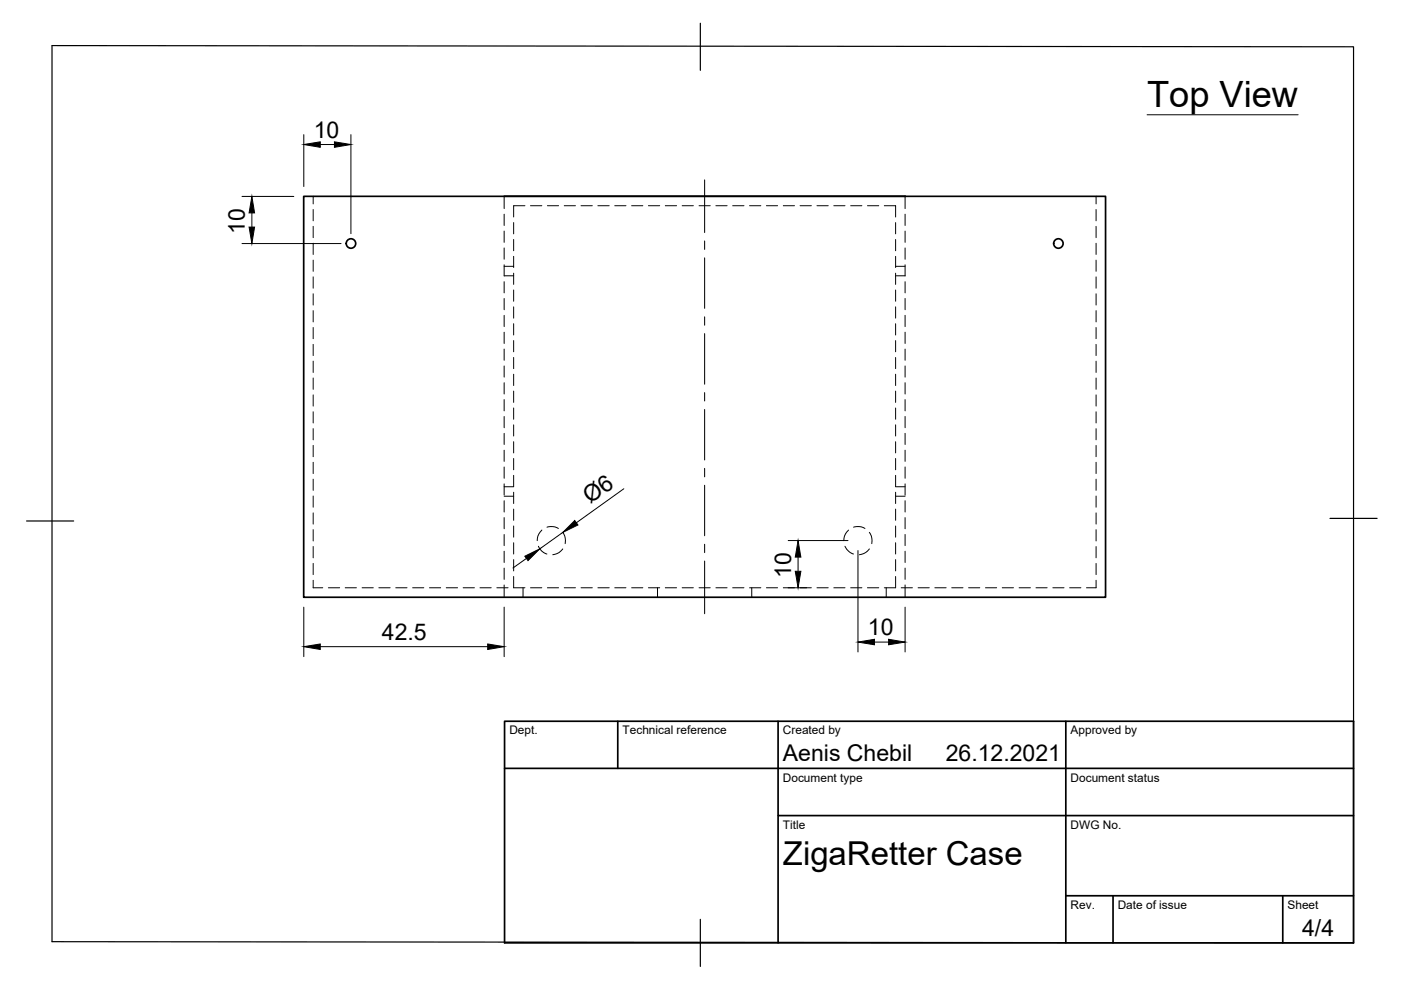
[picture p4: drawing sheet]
<svg xmlns="http://www.w3.org/2000/svg" width="297mm" height="210mm" viewBox="0 0 297 210" stroke-linecap="round" stroke-linejoin="round" font-family="sans-serif">
<!-- layer: Verdeckt -->
<g fill="none" stroke="#000" stroke-width=".21">
<path d="M66.4 41.6v1.6M66.4 44.4v2.4M66.4 48v2.4M66.4 51.6v2.3M66.4 55.2v2.3M66.4 58.7v2.4M106.9 41.6v2.6M106.9 45.4v2.4M106.9 49v2.4M106.9 52.6v2.4M106.9 56.1v2.4M106.9 59.7v2.4"/>
<path d="M106.9 56.5h2M106.9 58.5h2M108.9 47.2v2.4M108.9 50.8v2.4M108.9 54.3v2.4M108.9 57.9v2.4M111.3 43.6h-2.4v2.4M112.5 43.6h2.4M116.1 43.6h2.3M119.6 43.6h2.4M123.2 43.6h2.4M126.8 43.6h2.4"/>
<path d="M130.3 43.6h2.4M133.9 43.6h2.4M137.5 43.6h2.4M141.1 43.6h2.3M144.6 43.6h2.4M148.2 43.6h2.4M151.8 43.6h2.4M155.3 43.6h2.4M158.9 43.6h2.4M162.5 43.6h2.4M166.1 43.6h2.3M169.6 43.6h2.4"/>
<path d="M173.2 43.6h2.4M176.8 43.6h2.4M180.4 43.6h2.3M183.9 43.6h2.4M187.5 43.6h2.4v2.4M189.9 47.2v2.4M189.9 50.8v2.4M189.9 54.3v2.4M189.9 57.9v2.4M189.9 56.5h2M189.9 58.5h2M191.9 41.6v2.6"/>
<path d="M191.9 45.4v2.4M191.9 49v2.4M191.9 52.6v2.4M191.9 56.1v2.4M191.9 59.7v2.4M232.4 41.6v1.6M232.4 44.4v2.4M232.4 48v2.4M232.4 51.6v2.3M232.4 55.2v2.3M232.4 58.7v2.4M66.4 62.3v2.4"/>
<path d="M66.4 65.9v2.4M66.4 69.4v2.4M66.4 73v2.4M66.4 76.6v2.4M106.9 63.3v2.4M106.9 66.9v2.4M106.9 70.4v2.4M106.9 74v2.4M106.9 77.6v2.4M108.9 61.5v2.4M108.9 65.1v2.4M108.9 68.6v2.4"/>
<path d="M108.9 72.2v2.4M108.9 75.8v2.4M108.9 79.3v2.4M189.9 61.5v2.4M189.9 65.1v2.4M189.9 68.6v2.4M189.9 72.2v2.4M189.9 75.8v2.4M189.9 79.3v2.4M191.9 63.3v2.4M191.9 66.9v2.4M191.9 70.4v2.4"/>
<path d="M191.9 74v2.4M191.9 77.6v2.4M232.4 62.3v2.4M232.4 65.9v2.4M232.4 69.4v2.4M232.4 73v2.4M232.4 76.6v2.4M66.4 80.2v2.3M66.4 83.7v2.4M66.4 87.3v2.4M66.4 90.9v2.4M66.4 94.4v2.4"/>
<path d="M66.4 98v2.4M106.9 81.1v2.4M106.9 84.7v2.4M106.9 88.3v2.4M106.9 91.9v2.3M106.9 95.5v2.3M106.9 99v2.4M108.9 82.9v2.4M108.9 86.5v2.4M108.9 90.1v2.3M108.9 93.7v2.3M108.9 97.2v2.4"/>
<path d="M189.9 82.9v2.4M189.9 86.5v2.4M189.9 90.1v2.3M189.9 93.7v2.3M189.9 97.2v2.4M191.9 81.1v2.4M191.9 84.7v2.4M191.9 88.3v2.4M191.9 91.9v2.3M191.9 95.5v2.3M191.9 99v2.4M232.4 80.2v2.3"/>
<path d="M232.4 83.7v2.4M232.4 87.3v2.4M232.4 90.9v2.4M232.4 94.4v2.4M232.4 98v2.4M66.4 101.6v2.4M66.4 105.2v2.3M66.4 108.7v2.4M66.4 112.3v2.4M66.4 115.9v2.4M66.4 119.5v2.3M106.9 102.6v2.4"/>
<path d="M106.9 106.2v2.4M106.9 109.7v2.4M106.9 113.3v2.4M106.9 116.9v2.4M106.9 105.2h2M108.9 100.8v2.4h-2M108.9 104.4v2.4M108.9 107.9v2.4M108.9 111.5v2.4M108.9 115.1v2.4M108.9 118.7v2.3M114.2 115.8l.1 .2a2.84 2.84 0 0 0 1.7 1.5"/>
<path d="M114.9 112.4a2.97 2.97 0 0 0-1 2.2M116 111.8l1.1-.2 1.3 .4M119.3 112.9a3 3 0 0 1 .5 2.4M119.3 116.4v.1a2.89 2.89 0 0 1-2.1 1.1M179.2 115.8l.7 1 1.1 .7M179.9 112.4a2.87 2.87 0 0 0-1 2.2M181 111.8l1.1-.2 1.3 .4M184.3 112.9a3 3 0 0 1 .5 2.4M184.3 116.4v.1a2.89 2.89 0 0 1-2.1 1.1M189.9 100.8v2.4h2M189.9 104.4v2.4M189.9 107.9v2.4"/>
<path d="M189.9 111.5v2.4M189.9 115.1v2.4M189.9 118.7v2.3M189.9 105.2h2M191.9 102.6v2.4M191.9 106.2v2.4M191.9 109.7v2.4M191.9 113.3v2.4M191.9 116.9v2.4M232.4 101.6v2.4M232.4 105.2v2.3M232.4 108.7v2.4"/>
<path d="M232.4 112.3v2.4M232.4 115.9v2.4M232.4 119.5v2.3M66.4 123v1.6h2M69.6 124.6h2.4M73.2 124.6h2.4M76.8 124.6h2.3M80.3 124.6h2.4M83.9 124.6h2.4M87.5 124.6h2.4M91.1 124.6h2.3M94.6 124.6h2.4"/>
<path d="M98.2 124.6h2.4M101.8 124.6h2.3M105.3 124.6h2.4M106.9 120.5v2.3M106.9 124v2.6M108.9 122.2v2.4h2.4M110.9 124.6v2M112.5 124.6h2.4M116.1 124.6h2.3M119.6 124.6h2.4M123.2 124.6h2.4M126.8 124.6h2.4"/>
<path d="M130.3 124.6h2.4M133.9 124.6h2.4M137.5 124.6h2.4M139.4 124.6v2M141.1 124.6h2.3M144.6 124.6h2.4M148.2 124.6h2.4M151.8 124.6h2.4M155.3 124.6h2.4M158.9 124.6h2.4M159.4 124.6v2M162.5 124.6h2.4"/>
<path d="M166.1 124.6h2.3M169.6 124.6h2.4M173.2 124.6h2.4M176.8 124.6h2.4M180.4 124.6h2.3M183.9 124.6h2.4M187.9 124.6v2M189.9 122.2v2.4h-2.4M191.1 124.6h2.3M191.9 120.5v2.3M191.9 124v2.6M194.6 124.6h2.4"/>
<path d="M198.2 124.6h2.4M201.8 124.6h2.4M205.4 124.6h2.3M208.9 124.6h2.4M212.5 124.6h2.4M216.1 124.6h2.4M219.6 124.6h2.4M223.2 124.6h2.4M226.8 124.6h2.4M232.4 123v1.6h-2"/>
</g>
<!-- layer: Sichtbar -->
<g fill="none" stroke="#000" stroke-width=".36">
<path d="M64.4 41.6h170v85h-170zM191.9 41.6h-85M191.9 41.6h.1"/>
<circle cx="74.4" cy="51.6" r="1.01"/>
<circle cx="224.4" cy="51.6" r="1.01"/>
</g>
<!-- layer: Border -->
<path d="M11 9.7l276 .2v190l-276-.2zM148.5 4.9v10M5.6 110.5h10M282 109.9h10M148.5 194.9v10" fill="none" stroke="#000" stroke-width=".25"/>
<!-- layer: TitleBlock -->
<path d="M107 152.9h180v47h-180zM131 152.9v10M165 152.9v47M226 152.9v47M107 162.9h180M165 172.9h122M226 189.9h61M236 189.9v10M272 189.9v10" fill="none" stroke="#000" stroke-width=".36"/>
<!-- layer: Annotations -->
<path d="M243.2 24.3h32" fill="none" stroke="#000" stroke-width=".21"/>
<!-- layer: Dimensions -->
<g fill="none" stroke="#000" stroke-width=".21">
<path d="M64.4 28.5v11.1M67.9 30.6h3M74.4 28.5v21M51.3 51.6h21M51.3 41.6h11M53.4 45.1v3M111.6 118.4l-2.8 2M119.3 112.9l-4.9 3.5M132.3 103.6l-10.1 7.2M167.1 114.6h12.7M169.2 118.1v3M181.9 116.7v21.5"/>
<path d="M64.4 128.7v10.5M67.9 137.1h35.5M106.9 128.7v10.5M167.1 124.6h3.9M185.4 136.1h3M191.9 128.7v9.5"/>
</g>
<path d="M64.4 30.6l3.5-.5v1.1zM70.9 30.1l3.5 .5-3.5 .6zM52.8 48.1h1.2l-.6 3.5zM53.4 41.6l.6 3.5h-1.2zM111.3 117.9l3.1-1.5-2.4 2.5zM121.9 110.4l.6 .9-3.2 1.6zM169.2 114.6l.6 3.5h-1.2zM64.4 137.1l3.5-.6v1.2zM103.4 136.5l3.5 .6-3.5 .6zM168.6 121.1h1.2l-.6 3.5zM181.9 136.1l3.5-.6v1.2zM188.4 135.5l3.5 .6-3.5 .6z" fill="#000" stroke="#000" stroke-width=".21"/>
<!-- layer: Center Lines -->
<path d="M149.4 38.1v11.2M149.4 51.1v1.8M149.4 54.7v10.7M149.4 67.2v1.8M149.4 70.7v10.8M149.4 83.2v1.8M149.4 86.8v10.7M149.4 99.3v1.8M149.4 102.9v10.7M149.4 115.4v1.8M149.4 118.9v11.2" fill="none" stroke="#000" stroke-width=".21"/>
<text font-size="7.7" x="243.2" y="22.7">Top View</text>
<text font-size="7" x="166" y="183.4">ZigaRetter Case</text>
<g font-size="4.9">
<text x="66.5" y="29.2">10</text>
<text x="51.9" y="49.5" transform="rotate(-90 51.9 49.5)">10</text>
<text x="125.1" y="106.8" transform="rotate(-35 125.1 106.8)">Ø6</text>
<text x="167.7" y="122.5" transform="rotate(-90 167.7 122.5)">10</text>
<text x="81" y="135.7">42.5</text>
<text x="184" y="134.7">10</text>
<text x="166" y="161.4">Aenis Chebil</text>
<text x="200.5" y="161.4">26.12.2021</text>
<text x="276.1" y="198.6">4/4</text>
</g>
<g font-size="2.5">
<text x="108" y="155.7">Dept.</text>
<text x="132" y="155.7">Technical reference</text>
<text x="166" y="155.7">Created by</text>
<text x="227" y="155.7">Approved by</text>
<text x="166" y="165.7">Document type</text>
<text x="227" y="165.7">Document status</text>
<text x="166" y="175.7">Title</text>
<text x="227" y="175.7">DWG No.</text>
<text x="227" y="192.7">Rev.</text>
<text x="237" y="192.7">Date of issue</text>
<text x="273" y="192.7">Sheet</text>
</g>
</svg>
